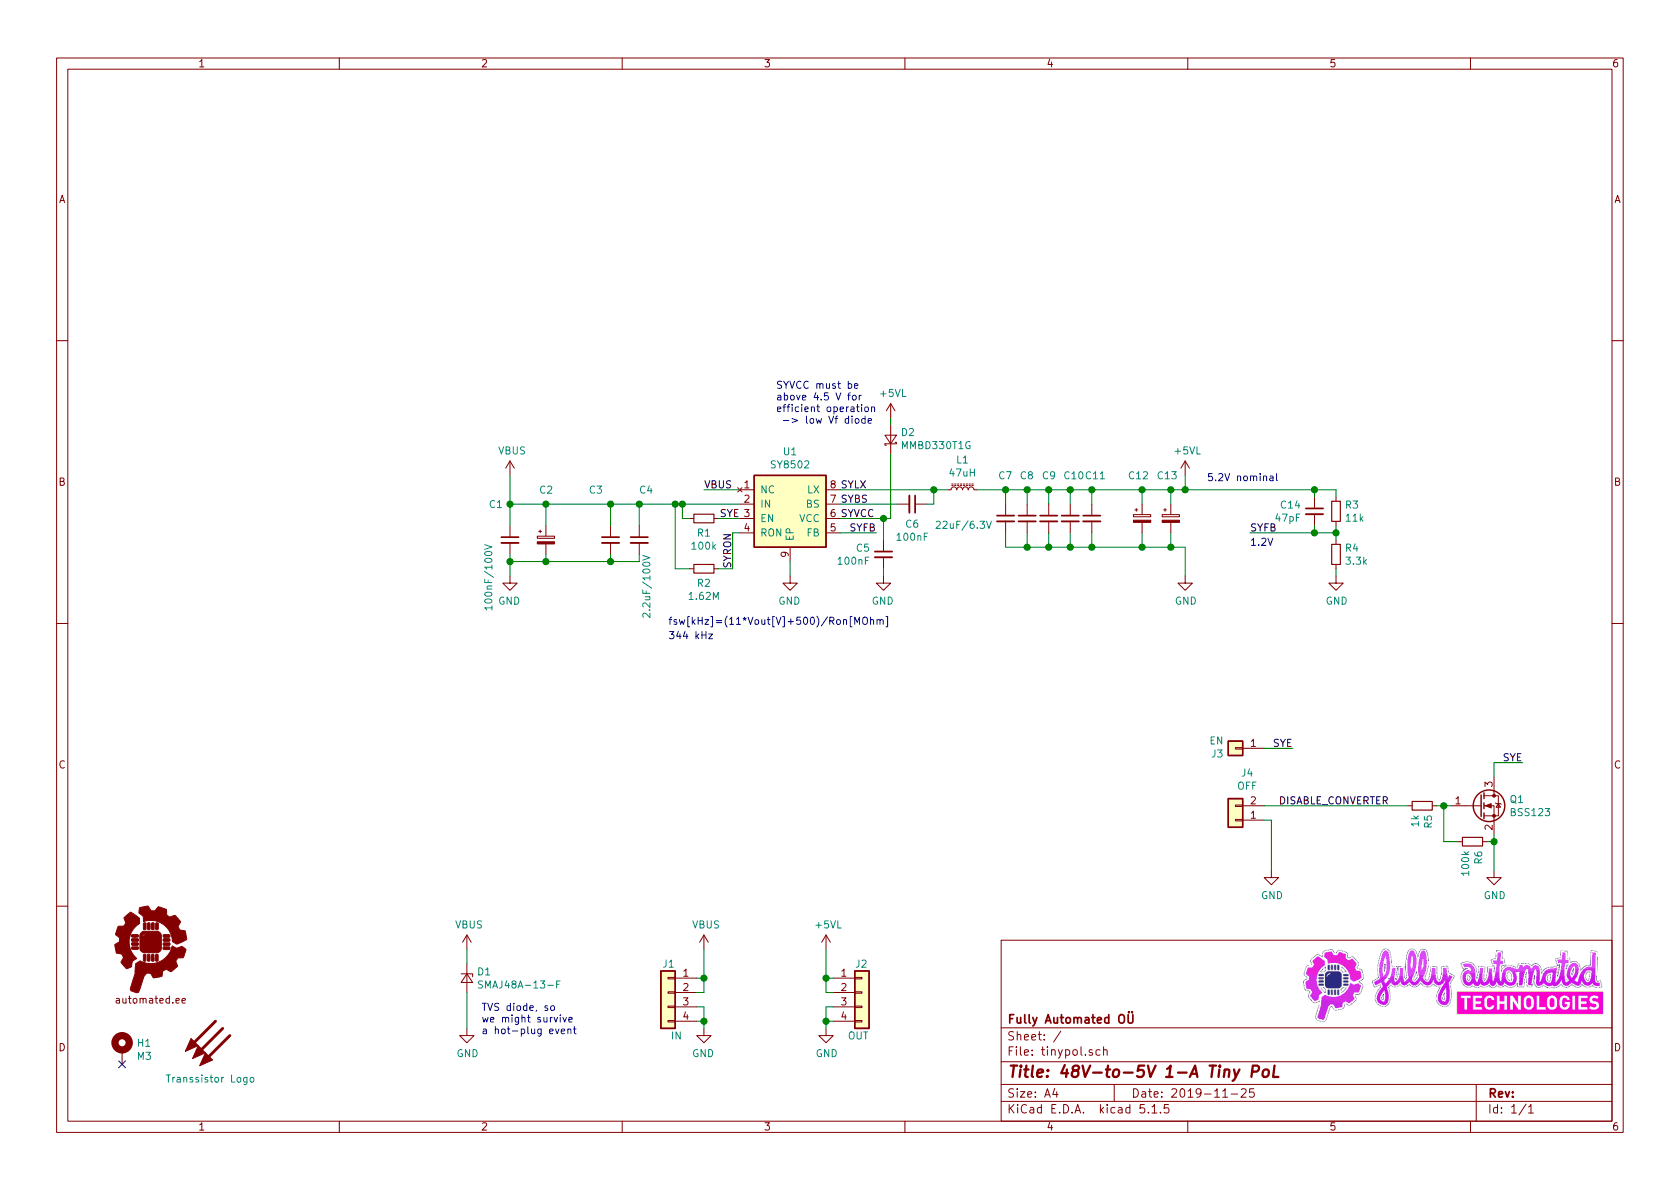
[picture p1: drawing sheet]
EESchema Schematic File Version 4
EELAYER 30 0
EELAYER END
$Descr A4 11693 8268
encoding utf-8
Sheet 1 1
Title "48V-to-5V 1-A Tiny PoL"
Date "2019-11-25"
Rev ""
Comp "Fully Automated OÜ"
Comment1 ""
Comment2 ""
Comment3 ""
Comment4 ""
$EndDescr
$Comp
L Mechanical:MountingHole_Pad H1
U 1 1
P 850 7300
F 0 "H1" H 950 7349 50  0000 L CNN
F 1 "M3" H 950 7258 50  0000 L CNN
F 2 "MountingHole:MountingHole_3.2mm_M3_ISO7380_Pad" H 850 7300 50  0001 C CNN
F 3 "~" H 850 7300 50  0001 C CNN
F 4 "d.n.p." H 850 7300 50  0001 C CNN "V1"
	1    850  7300
	1    0    0    -1  
$EndComp
NoConn ~ 850  7400
$Comp
L meansOfCircuitDesign:Fully_Automated_Logo G1
U 1 1
P 1050 6600
F 0 "G1" H 1150 6350 60  0001 C CNN
F 1 "Fully_Automated_Logo" H 1050 6890 60  0001 C CNN
F 2 "Automated:falogo_small_copper" H 1050 6600 50  0001 C CNN
F 3 "" H 1050 6600 50  0001 C CNN
F 4 "d.n.p." H 1050 6600 50  0001 C CNN "V1"
	1    1050 6600
	1    0    0    -1  
$EndComp
$Comp
L Graphic:SYM_Arrow45_Large G2
U 1 1
P 1450 7250
F 0 "G2" H 1450 7410 50  0001 C CNN
F 1 "Transsistor Logo" H 1750 7000 50  0000 R CNN
F 2 "Automated:transistor_10x10mm" H 1450 7250 50  0001 C CNN
F 3 "~" H 1450 7250 50  0001 C CNN
F 4 "d.n.p." H 1450 7250 50  0001 C CNN "V1"
	1    1450 7250
	-1   0    0    -1  
$EndComp
$Comp
L Graphic:SYM_Arrow45_Large #SYM1
U 1 1
P 1400 7200
F 0 "#SYM1" H 1400 7360 50  0001 C CNN
F 1 "SYM_Arrow45_Large" H 1400 7060 50  0001 C CNN
F 2 "" H 1400 7200 50  0001 C CNN
F 3 "~" H 1400 7200 50  0001 C CNN
	1    1400 7200
	0    1    1    0   
$EndComp
$Comp
L Graphic:SYM_Arrow45_Large #SYM2
U 1 1
P 1500 7300
F 0 "#SYM2" H 1500 7460 50  0001 C CNN
F 1 "SYM_Arrow45_Large" H 1500 7160 50  0001 C CNN
F 2 "" H 1500 7300 50  0001 C CNN
F 3 "~" H 1500 7300 50  0001 C CNN
	1    1500 7300
	0    1    1    0   
$EndComp
$Comp
L power:VBUS #PWR?
U 1 1
P 4900 6600
AR Path="/5DC023B6/5FAFBD26" Ref="#PWR?"  Part="1" 
AR Path="/5DC460E3/5FAFBD26" Ref="#PWR?"  Part="1" 
AR Path="/5DC18D84/5E17ED97/5FAFBD26" Ref="#PWR?"  Part="1" 
AR Path="/5DC18D84/5FAFBD26" Ref="#PWR?"  Part="1" 
AR Path="/5FAFBD26" Ref="#PWR05"  Part="1" 
F 0 "#PWR05" H 4900 6450 50  0001 C CNN
F 1 "VBUS" H 4915 6773 50  0000 C CNN
F 2 "" H 4900 6600 50  0001 C CNN
F 3 "" H 4900 6600 50  0001 C CNN
	1    4900 6600
	1    0    0    -1  
$EndComp
$Comp
L Device:R_Small R?
U 1 1
P 10250 5850
AR Path="/5DC023B6/5FAFBD2D" Ref="R?"  Part="1" 
AR Path="/5DC460E3/5FAFBD2D" Ref="R?"  Part="1" 
AR Path="/5DC18D84/5E17ED97/5FAFBD2D" Ref="R?"  Part="1" 
AR Path="/5DC18D84/5FAFBD2D" Ref="R?"  Part="1" 
AR Path="/5FAFBD2D" Ref="R6"  Part="1" 
F 0 "R6" H 10309 5896 50  0000 L CNN
F 1 "100k" H 10309 5805 50  0000 L CNN
F 2 "Resistor_SMD:R_0603_1608Metric" H 10250 5850 50  0001 C CNN
F 3 "~" H 10250 5850 50  0001 C CNN
F 4 "" H 10250 5850 50  0001 C CNN "V1"
	1    10250 5850
	0    1    1    0   
$EndComp
$Comp
L power:GND #PWR?
U 1 1
P 10400 6050
AR Path="/5DC18D84/5E17ED97/5FAFBD33" Ref="#PWR?"  Part="1" 
AR Path="/5DC18D84/5FAFBD33" Ref="#PWR?"  Part="1" 
AR Path="/5FAFBD33" Ref="#PWR016"  Part="1" 
F 0 "#PWR016" H 10400 5800 50  0001 C CNN
F 1 "GND" H 10405 5877 50  0000 C CNN
F 2 "" H 10400 6050 50  0001 C CNN
F 3 "" H 10400 6050 50  0001 C CNN
	1    10400 6050
	1    0    0    -1  
$EndComp
Wire Wire Line
	10350 5850 10400 5850
Connection ~ 10400 5850
Wire Wire Line
	10400 5850 10400 5800
Wire Wire Line
	10050 5600 10050 5850
Wire Wire Line
	10050 5850 10150 5850
Wire Wire Line
	10050 5600 10000 5600
Wire Wire Line
	10400 5850 10400 6050
$Comp
L Device:R_Small R?
U 1 1
P 9900 5600
AR Path="/5DC023B6/5FAFBD41" Ref="R?"  Part="1" 
AR Path="/5DC460E3/5FAFBD41" Ref="R?"  Part="1" 
AR Path="/5DC18D84/5E17ED97/5FAFBD41" Ref="R?"  Part="1" 
AR Path="/5DC18D84/5FAFBD41" Ref="R?"  Part="1" 
AR Path="/5FAFBD41" Ref="R5"  Part="1" 
F 0 "R5" H 9959 5646 50  0000 L CNN
F 1 "1k" H 9959 5555 50  0000 L CNN
F 2 "Resistor_SMD:R_0603_1608Metric" H 9900 5600 50  0001 C CNN
F 3 "~" H 9900 5600 50  0001 C CNN
F 4 "" H 9900 5600 50  0001 C CNN "V1"
	1    9900 5600
	0    1    1    0   
$EndComp
Wire Wire Line
	9800 5600 8800 5600
$Comp
L Device:D_Zener_Small D?
U 1 1
P 3250 6800
AR Path="/5DC18D84/5E17EDA7/5FAFBD49" Ref="D?"  Part="1" 
AR Path="/5DC18D84/5FAFBD49" Ref="D?"  Part="1" 
AR Path="/5FAFBD49" Ref="D1"  Part="1" 
F 0 "D1" V 3204 6868 50  0000 L CNN
F 1 "SMAJ48A-13-F" V 3295 6868 50  0000 L CNN
F 2 "Diode_SMD:D_SMA" V 3250 6800 50  0001 C CNN
F 3 "~" V 3250 6800 50  0001 C CNN
F 4 "621-SMAJ48A-13-F" H 3250 6800 50  0001 C CNN "V1"
	1    3250 6800
	0    1    1    0   
$EndComp
$Comp
L Transistor_FET:BSS123 Q?
U 1 1
P 10300 5600
AR Path="/5DC18D84/5FAFBD50" Ref="Q?"  Part="1" 
AR Path="/5FAFBD50" Ref="Q1"  Part="1" 
F 0 "Q1" H 10506 5646 50  0000 L CNN
F 1 "BSS123" H 10506 5555 50  0000 L CNN
F 2 "Package_TO_SOT_SMD:SOT-23" H 10500 5525 50  0001 L CIN
F 3 "http://www.diodes.com/assets/Datasheets/ds30366.pdf" H 10300 5600 50  0001 L CNN
F 4 "863-BSS123LT1G" H 10300 5600 50  0001 C CNN "V1"
	1    10300 5600
	1    0    0    -1  
$EndComp
Wire Wire Line
	10100 5600 10050 5600
Connection ~ 10050 5600
Wire Wire Line
	4850 6900 4900 6900
Wire Wire Line
	4900 6900 4900 6800
Wire Wire Line
	4850 6800 4900 6800
Connection ~ 4900 6800
Wire Wire Line
	3250 7150 3250 6900
Wire Wire Line
	3250 6700 3250 6600
Text Notes 3350 7200 0    50   ~ 0
TVS diode, so\nwe might survive\na hot-plug event
$Comp
L Connector_Generic:Conn_01x04 J?
U 1 1
P 4650 6900
AR Path="/5DC18E4B/5FAFBD60" Ref="J?"  Part="1" 
AR Path="/5DC18D84/5FAFBD60" Ref="J?"  Part="1" 
AR Path="/5FAFBD60" Ref="J1"  Part="1" 
F 0 "J1" H 4600 7100 50  0000 L CNN
F 1 "IN" H 4550 6600 50  0000 L CNN
F 2 "Connector_PinHeader_2.54mm:PinHeader_1x04_P2.54mm_Horizontal" H 4650 6900 50  0001 C CNN
F 3 "~" H 4650 6900 50  0001 C CNN
F 4 "d.n.p." H 4650 6900 50  0001 C CNN "V1"
	1    4650 6900
	-1   0    0    -1  
$EndComp
Wire Wire Line
	4850 7000 4900 7000
Wire Wire Line
	4900 7000 4900 7100
Wire Wire Line
	4850 7100 4900 7100
$Comp
L meansOfCircuitDesign:SY8502 U?
U 1 1
P 5500 3550
AR Path="/5DC18D84/5FAFBD69" Ref="U?"  Part="1" 
AR Path="/5FAFBD69" Ref="U1"  Part="1" 
F 0 "U1" H 5500 3967 50  0000 C CNN
F 1 "SY8502" H 5500 3876 50  0000 C CNN
F 2 "Automated:SO8E_Silergy_4x5mm_EP3.4x2.55mm" H 5500 3450 50  0001 C CNN
F 3 "https://datasheet.lcsc.com/szlcsc/Silergy-Corp-SY8502FCC_C87752.pdf" H 5500 3450 50  0001 C CNN
	1    5500 3550
	1    0    0    -1  
$EndComp
$Comp
L power:+5VL #PWR?
U 1 1
P 8250 3300
AR Path="/5DC18D84/5FAFBD6F" Ref="#PWR?"  Part="1" 
AR Path="/5FAFBD6F" Ref="#PWR012"  Part="1" 
F 0 "#PWR012" H 8250 3150 50  0001 C CNN
F 1 "+5VL" H 8265 3473 50  0000 C CNN
F 2 "" H 8250 3300 50  0001 C CNN
F 3 "" H 8250 3300 50  0001 C CNN
	1    8250 3300
	1    0    0    -1  
$EndComp
$Comp
L power:VBUS #PWR?
U 1 1
P 3550 3300
AR Path="/5DC18D84/5E17EDA7/5FAFBD75" Ref="#PWR?"  Part="1" 
AR Path="/5DC18D84/5FAFBD75" Ref="#PWR?"  Part="1" 
AR Path="/5FAFBD75" Ref="#PWR03"  Part="1" 
F 0 "#PWR03" H 3550 3150 50  0001 C CNN
F 1 "VBUS" H 3565 3473 50  0000 C CNN
F 2 "" H 3550 3300 50  0001 C CNN
F 3 "" H 3550 3300 50  0001 C CNN
	1    3550 3300
	1    0    0    -1  
$EndComp
$Comp
L power:GND #PWR?
U 1 1
P 5500 4000
AR Path="/5DC18D84/5E17ED97/5FAFBD7B" Ref="#PWR?"  Part="1" 
AR Path="/5DC18D84/5FAFBD7B" Ref="#PWR?"  Part="1" 
AR Path="/5FAFBD7B" Ref="#PWR07"  Part="1" 
F 0 "#PWR07" H 5500 3750 50  0001 C CNN
F 1 "GND" H 5505 3827 50  0000 C CNN
F 2 "" H 5500 4000 50  0001 C CNN
F 3 "" H 5500 4000 50  0001 C CNN
	1    5500 4000
	-1   0    0    -1  
$EndComp
$Comp
L Device:C_Small C?
U 1 1
P 6150 3850
AR Path="/5DC023B6/5FAFBD81" Ref="C?"  Part="1" 
AR Path="/5DC65EA5/5FAFBD81" Ref="C?"  Part="1" 
AR Path="/5DCD8F19/5FAFBD81" Ref="C?"  Part="1" 
AR Path="/5DC18D84/5E17EDA7/5FAFBD81" Ref="C?"  Part="1" 
AR Path="/5DC18D84/5FAFBD81" Ref="C?"  Part="1" 
AR Path="/5FAFBD81" Ref="C5"  Part="1" 
F 0 "C5" H 6059 3896 50  0000 R CNN
F 1 "100nF" H 6059 3805 50  0000 R CNN
F 2 "Capacitor_SMD:C_0603_1608Metric" H 6150 3850 50  0001 C CNN
F 3 "~" H 6150 3850 50  0001 C CNN
	1    6150 3850
	1    0    0    -1  
$EndComp
$Comp
L power:GND #PWR?
U 1 1
P 6150 4000
AR Path="/5DC18D84/5E17ED97/5FAFBD87" Ref="#PWR?"  Part="1" 
AR Path="/5DC18D84/5FAFBD87" Ref="#PWR?"  Part="1" 
AR Path="/5FAFBD87" Ref="#PWR010"  Part="1" 
F 0 "#PWR010" H 6150 3750 50  0001 C CNN
F 1 "GND" H 6155 3827 50  0000 C CNN
F 2 "" H 6150 4000 50  0001 C CNN
F 3 "" H 6150 4000 50  0001 C CNN
	1    6150 4000
	-1   0    0    -1  
$EndComp
Wire Wire Line
	6150 4000 6150 3950
Wire Wire Line
	5850 3600 6150 3600
Wire Wire Line
	6150 3600 6150 3750
Wire Wire Line
	6250 3500 5850 3500
Wire Wire Line
	5850 3700 6100 3700
Text Label 6100 3700 2    50   ~ 0
SYFB
Wire Wire Line
	6800 3400 7000 3400
Wire Wire Line
	8250 3400 8250 3300
$Comp
L Device:C_Small C?
U 1 1
P 7000 3600
AR Path="/5DC023B6/5FAFBD95" Ref="C?"  Part="1" 
AR Path="/5DC65EA5/5FAFBD95" Ref="C?"  Part="1" 
AR Path="/5DCD8F19/5FAFBD95" Ref="C?"  Part="1" 
AR Path="/5DC18D84/5E17EDA7/5FAFBD95" Ref="C?"  Part="1" 
AR Path="/5DC18D84/5FAFBD95" Ref="C?"  Part="1" 
AR Path="/5FAFBD95" Ref="C7"  Part="1" 
F 0 "C7" H 7050 3900 50  0000 R CNN
F 1 "22uF/6.3V" H 6909 3555 50  0000 R CNN
F 2 "Capacitor_SMD:C_0603_1608Metric" H 7000 3600 50  0001 C CNN
F 3 "~" H 7000 3600 50  0001 C CNN
	1    7000 3600
	1    0    0    -1  
$EndComp
$Comp
L Device:C_Small C?
U 1 1
P 7150 3600
AR Path="/5DC023B6/5FAFBD9B" Ref="C?"  Part="1" 
AR Path="/5DC65EA5/5FAFBD9B" Ref="C?"  Part="1" 
AR Path="/5DCD8F19/5FAFBD9B" Ref="C?"  Part="1" 
AR Path="/5DC18D84/5E17EDA7/5FAFBD9B" Ref="C?"  Part="1" 
AR Path="/5DC18D84/5FAFBD9B" Ref="C?"  Part="1" 
AR Path="/5FAFBD9B" Ref="C8"  Part="1" 
F 0 "C8" H 7200 3900 50  0000 R CNN
F 1 "22uF/6.3V" H 7059 3555 50  0001 R CNN
F 2 "Capacitor_SMD:C_0603_1608Metric" H 7150 3600 50  0001 C CNN
F 3 "~" H 7150 3600 50  0001 C CNN
	1    7150 3600
	1    0    0    -1  
$EndComp
$Comp
L Device:C_Small C?
U 1 1
P 7300 3600
AR Path="/5DC023B6/5FAFBDA1" Ref="C?"  Part="1" 
AR Path="/5DC65EA5/5FAFBDA1" Ref="C?"  Part="1" 
AR Path="/5DCD8F19/5FAFBDA1" Ref="C?"  Part="1" 
AR Path="/5DC18D84/5E17EDA7/5FAFBDA1" Ref="C?"  Part="1" 
AR Path="/5DC18D84/5FAFBDA1" Ref="C?"  Part="1" 
AR Path="/5FAFBDA1" Ref="C9"  Part="1" 
F 0 "C9" H 7250 3900 50  0000 L CNN
F 1 "22uF/6.3V" H 7392 3555 50  0001 L CNN
F 2 "Capacitor_SMD:C_0603_1608Metric" H 7300 3600 50  0001 C CNN
F 3 "~" H 7300 3600 50  0001 C CNN
	1    7300 3600
	1    0    0    -1  
$EndComp
Wire Wire Line
	7000 3500 7000 3400
Connection ~ 7000 3400
Wire Wire Line
	7000 3400 7150 3400
Wire Wire Line
	7150 3500 7150 3400
Connection ~ 7150 3400
Wire Wire Line
	7150 3400 7300 3400
Wire Wire Line
	7300 3500 7300 3400
Connection ~ 7300 3400
Wire Wire Line
	7300 3400 7450 3400
$Comp
L power:GND #PWR?
U 1 1
P 8250 4000
AR Path="/5DC18D84/5E17ED97/5FAFBDB0" Ref="#PWR?"  Part="1" 
AR Path="/5DC18D84/5FAFBDB0" Ref="#PWR?"  Part="1" 
AR Path="/5FAFBDB0" Ref="#PWR013"  Part="1" 
F 0 "#PWR013" H 8250 3750 50  0001 C CNN
F 1 "GND" H 8255 3827 50  0000 C CNN
F 2 "" H 8250 4000 50  0001 C CNN
F 3 "" H 8250 4000 50  0001 C CNN
	1    8250 4000
	1    0    0    -1  
$EndComp
Wire Wire Line
	5500 4000 5500 3900
Wire Wire Line
	8250 4000 8250 3800
Wire Wire Line
	8250 3800 8150 3800
Wire Wire Line
	7000 3800 7000 3700
Wire Wire Line
	7150 3700 7150 3800
Connection ~ 7150 3800
Wire Wire Line
	7150 3800 7000 3800
Wire Wire Line
	7300 3700 7300 3800
Connection ~ 7300 3800
Wire Wire Line
	7300 3800 7150 3800
$Comp
L Device:R_Small R?
U 1 1
P 9300 3850
AR Path="/5DC023B6/5FAFBDC1" Ref="R?"  Part="1" 
AR Path="/5DCD8F19/5FAFBDC1" Ref="R?"  Part="1" 
AR Path="/5DC18D84/5E17EDA7/5FAFBDC1" Ref="R?"  Part="1" 
AR Path="/5DC18D84/5FAFBDC1" Ref="R?"  Part="1" 
AR Path="/5FAFBDC1" Ref="R4"  Part="1" 
F 0 "R4" H 9359 3896 50  0000 L CNN
F 1 "3.3k" H 9359 3805 50  0000 L CNN
F 2 "Resistor_SMD:R_0603_1608Metric" H 9300 3850 50  0001 C CNN
F 3 "~" H 9300 3850 50  0001 C CNN
F 4 "" H 9300 3850 50  0001 C CNN "V1"
	1    9300 3850
	1    0    0    -1  
$EndComp
$Comp
L Device:R_Small R?
U 1 1
P 9300 3550
AR Path="/5DC023B6/5FAFBDC8" Ref="R?"  Part="1" 
AR Path="/5DCD8F19/5FAFBDC8" Ref="R?"  Part="1" 
AR Path="/5DC18D84/5E17EDA7/5FAFBDC8" Ref="R?"  Part="1" 
AR Path="/5DC18D84/5FAFBDC8" Ref="R?"  Part="1" 
AR Path="/5FAFBDC8" Ref="R3"  Part="1" 
F 0 "R3" H 9359 3596 50  0000 L CNN
F 1 "11k" H 9359 3505 50  0000 L CNN
F 2 "Resistor_SMD:R_0603_1608Metric" H 9300 3550 50  0001 C CNN
F 3 "~" H 9300 3550 50  0001 C CNN
F 4 "" H 9300 3550 50  0001 C CNN "V1"
	1    9300 3550
	1    0    0    -1  
$EndComp
Wire Wire Line
	8250 3400 9150 3400
Wire Wire Line
	9300 3400 9300 3450
Connection ~ 8250 3400
Wire Wire Line
	9300 3650 9300 3700
Wire Wire Line
	9300 3700 9150 3700
Connection ~ 9300 3700
Wire Wire Line
	9300 3700 9300 3750
$Comp
L power:GND #PWR?
U 1 1
P 9300 4000
AR Path="/5DC18D84/5E17ED97/5FAFBDD5" Ref="#PWR?"  Part="1" 
AR Path="/5DC18D84/5FAFBDD5" Ref="#PWR?"  Part="1" 
AR Path="/5FAFBDD5" Ref="#PWR015"  Part="1" 
F 0 "#PWR015" H 9300 3750 50  0001 C CNN
F 1 "GND" H 9305 3827 50  0000 C CNN
F 2 "" H 9300 4000 50  0001 C CNN
F 3 "" H 9300 4000 50  0001 C CNN
	1    9300 4000
	1    0    0    -1  
$EndComp
Wire Wire Line
	9300 4000 9300 3950
Text Label 8700 3700 0    50   ~ 0
SYFB
Text Notes 8400 3350 0    50   ~ 0
5.2V nominal
$Comp
L power:GND #PWR?
U 1 1
P 3550 4000
AR Path="/5DC18D84/5E17ED97/5FAFBDDE" Ref="#PWR?"  Part="1" 
AR Path="/5DC18D84/5FAFBDDE" Ref="#PWR?"  Part="1" 
AR Path="/5FAFBDDE" Ref="#PWR04"  Part="1" 
F 0 "#PWR04" H 3550 3750 50  0001 C CNN
F 1 "GND" H 3555 3827 50  0000 C CNN
F 2 "" H 3550 4000 50  0001 C CNN
F 3 "" H 3550 4000 50  0001 C CNN
	1    3550 4000
	-1   0    0    -1  
$EndComp
Wire Wire Line
	3550 4000 3550 3900
$Comp
L Device:C_Small C?
U 1 1
P 4450 3750
AR Path="/5DC023B6/5FAFBDE5" Ref="C?"  Part="1" 
AR Path="/5DC65EA5/5FAFBDE5" Ref="C?"  Part="1" 
AR Path="/5DCD8F19/5FAFBDE5" Ref="C?"  Part="1" 
AR Path="/5DC18D84/5E17EDA7/5FAFBDE5" Ref="C?"  Part="1" 
AR Path="/5DC18D84/5FAFBDE5" Ref="C?"  Part="1" 
AR Path="/5FAFBDE5" Ref="C4"  Part="1" 
F 0 "C4" H 4550 4100 50  0000 R CNN
F 1 "2.2uF/100V" V 4500 3650 50  0000 R CNN
F 2 "Capacitor_SMD:C_1210_3225Metric" H 4450 3750 50  0001 C CNN
F 3 "~" H 4450 3750 50  0001 C CNN
	1    4450 3750
	1    0    0    -1  
$EndComp
Wire Wire Line
	4450 3850 4450 3900
Wire Wire Line
	4450 3900 4250 3900
Connection ~ 3550 3900
Wire Wire Line
	3550 3900 3550 3850
$Comp
L Device:C_Small C?
U 1 1
P 3550 3750
AR Path="/5DC023B6/5FAFBDEF" Ref="C?"  Part="1" 
AR Path="/5DC65EA5/5FAFBDEF" Ref="C?"  Part="1" 
AR Path="/5DCD8F19/5FAFBDEF" Ref="C?"  Part="1" 
AR Path="/5DC18D84/5E17EDA7/5FAFBDEF" Ref="C?"  Part="1" 
AR Path="/5DC18D84/5FAFBDEF" Ref="C?"  Part="1" 
AR Path="/5FAFBDEF" Ref="C1"  Part="1" 
F 0 "C1" H 3400 4000 50  0000 L CNN
F 1 "100nF/100V" V 3400 3250 50  0000 L CNN
F 2 "Capacitor_SMD:C_0603_1608Metric" H 3550 3750 50  0001 C CNN
F 3 "~" H 3550 3750 50  0001 C CNN
	1    3550 3750
	1    0    0    -1  
$EndComp
Wire Wire Line
	3550 3300 3550 3500
Wire Wire Line
	5150 3500 4750 3500
Connection ~ 3550 3500
Connection ~ 4450 3500
Wire Wire Line
	4450 3500 4250 3500
Wire Wire Line
	3550 3500 3550 3650
Wire Wire Line
	4450 3500 4450 3650
$Comp
L Device:R_Small R?
U 1 1
P 4900 3600
AR Path="/5DC023B6/5FAFBDFD" Ref="R?"  Part="1" 
AR Path="/5DC460E3/5FAFBDFD" Ref="R?"  Part="1" 
AR Path="/5DC18D84/5E17ED97/5FAFBDFD" Ref="R?"  Part="1" 
AR Path="/5DC18D84/5FAFBDFD" Ref="R?"  Part="1" 
AR Path="/5FAFBDFD" Ref="R1"  Part="1" 
F 0 "R1" V 4796 3600 50  0000 C CNN
F 1 "100k" V 4705 3600 50  0000 C CNN
F 2 "Resistor_SMD:R_0603_1608Metric" H 4900 3600 50  0001 C CNN
F 3 "~" H 4900 3600 50  0001 C CNN
F 4 "" H 4900 3600 50  0001 C CNN "V1"
	1    4900 3600
	0    -1   -1   0   
$EndComp
Wire Wire Line
	5000 3600 5150 3600
Wire Wire Line
	4800 3600 4750 3600
Wire Wire Line
	4750 3600 4750 3500
Connection ~ 4750 3500
Wire Wire Line
	4750 3500 4700 3500
$Comp
L Device:C_Small C?
U 1 1
P 9150 3550
AR Path="/5DC023B6/5FAFBE08" Ref="C?"  Part="1" 
AR Path="/5DC65EA5/5FAFBE08" Ref="C?"  Part="1" 
AR Path="/5DCD8F19/5FAFBE08" Ref="C?"  Part="1" 
AR Path="/5DC18D84/5E17EDA7/5FAFBE08" Ref="C?"  Part="1" 
AR Path="/5DC18D84/5FAFBE08" Ref="C?"  Part="1" 
AR Path="/5FAFBE08" Ref="C14"  Part="1" 
F 0 "C14" H 9059 3596 50  0000 R CNN
F 1 "47pF" H 9059 3505 50  0000 R CNN
F 2 "Capacitor_SMD:C_0603_1608Metric" H 9150 3550 50  0001 C CNN
F 3 "~" H 9150 3550 50  0001 C CNN
	1    9150 3550
	1    0    0    -1  
$EndComp
Wire Wire Line
	9150 3450 9150 3400
Connection ~ 9150 3400
Wire Wire Line
	9150 3400 9300 3400
Wire Wire Line
	9150 3650 9150 3700
Connection ~ 9150 3700
Wire Wire Line
	9150 3700 8700 3700
Wire Wire Line
	5150 3700 5100 3700
Wire Wire Line
	5100 3700 5100 3950
Wire Wire Line
	5100 3950 5000 3950
Text Label 5100 3950 1    50   ~ 0
SYRON
$Comp
L Device:R_Small R?
U 1 1
P 4900 3950
AR Path="/5DC023B6/5FAFBE19" Ref="R?"  Part="1" 
AR Path="/5DC460E3/5FAFBE19" Ref="R?"  Part="1" 
AR Path="/5DC18D84/5E17ED97/5FAFBE19" Ref="R?"  Part="1" 
AR Path="/5DC18D84/5FAFBE19" Ref="R?"  Part="1" 
AR Path="/5FAFBE19" Ref="R2"  Part="1" 
F 0 "R2" V 4796 3950 50  0000 C CNN
F 1 "1.62M" V 4705 3950 50  0000 C CNN
F 2 "Resistor_SMD:R_0603_1608Metric" H 4900 3950 50  0001 C CNN
F 3 "~" H 4900 3950 50  0001 C CNN
F 4 "" H 4900 3950 50  0001 C CNN "V1"
	1    4900 3950
	0    -1   -1   0   
$EndComp
Wire Wire Line
	4800 3950 4700 3950
Wire Wire Line
	4700 3950 4700 3500
Connection ~ 4700 3500
Wire Wire Line
	4700 3500 4450 3500
Text Label 5150 3600 2    50   ~ 0
SYE
Text Label 5850 3400 0    50   ~ 0
SYLX
Text Label 5850 3500 0    50   ~ 0
SYBS
Wire Wire Line
	6450 3500 6500 3500
$Comp
L Device:C_Small C?
U 1 1
P 6350 3500
AR Path="/5DC023B6/5FAFBE27" Ref="C?"  Part="1" 
AR Path="/5DC65EA5/5FAFBE27" Ref="C?"  Part="1" 
AR Path="/5DCD8F19/5FAFBE27" Ref="C?"  Part="1" 
AR Path="/5DC18D84/5E17EDA7/5FAFBE27" Ref="C?"  Part="1" 
AR Path="/5DC18D84/5FAFBE27" Ref="C?"  Part="1" 
AR Path="/5FAFBE27" Ref="C6"  Part="1" 
F 0 "C6" V 6487 3500 50  0000 C CNN
F 1 "100nF" V 6578 3500 50  0000 C CNN
F 2 "Capacitor_SMD:C_0402_1005Metric" H 6350 3500 50  0001 C CNN
F 3 "~" H 6350 3500 50  0001 C CNN
	1    6350 3500
	0    1    1    0   
$EndComp
Wire Wire Line
	5850 3400 6500 3400
Wire Wire Line
	6500 3500 6500 3400
Connection ~ 6500 3400
Wire Wire Line
	6500 3400 6600 3400
Text Label 5850 3600 0    50   ~ 0
SYVCC
$Comp
L Device:D_Schottky_Small D?
U 1 1
P 6200 3050
AR Path="/5DC18D84/5E17ED97/5FAFBE33" Ref="D?"  Part="1" 
AR Path="/5DC18D84/5FAFBE33" Ref="D?"  Part="1" 
AR Path="/5FAFBE33" Ref="D2"  Part="1" 
F 0 "D2" V 6246 2982 50  0000 R CNN
F 1 "MMBD330T1G" V 6155 2982 50  0000 R CNN
F 2 "Diode_SMD:D_SOT-23_ANK" V 6200 3050 50  0001 C CNN
F 3 "~" V 6200 3050 50  0001 C CNN
F 4 "863-MMBD330T1G" H 6200 3050 50  0001 C CNN "V1"
	1    6200 3050
	0    -1   -1   0   
$EndComp
Wire Wire Line
	6200 3150 6200 3600
Wire Wire Line
	6200 3600 6150 3600
Connection ~ 6150 3600
$Comp
L power:+5VL #PWR?
U 1 1
P 6200 2900
AR Path="/5DC18D84/5FAFBE3C" Ref="#PWR?"  Part="1" 
AR Path="/5FAFBE3C" Ref="#PWR011"  Part="1" 
F 0 "#PWR011" H 6200 2750 50  0001 C CNN
F 1 "+5VL" H 6215 3073 50  0000 C CNN
F 2 "" H 6200 2900 50  0001 C CNN
F 3 "" H 6200 2900 50  0001 C CNN
	1    6200 2900
	1    0    0    -1  
$EndComp
Wire Wire Line
	6200 2900 6200 2950
Text Notes 4650 4450 0    50   ~ 0
344 kHz
Text Notes 4650 4350 0    50   ~ 0
fsw[kHz]=(11*Vout[V]+500)/Ron[MOhm]
Text Notes 8700 3800 0    50   ~ 0
1.2V
Text Notes 5400 2950 0    50   ~ 0
SYVCC must be \nabove 4.5 V for\nefficient operation\n -> low Vf diode
$Comp
L power:VBUS #PWR?
U 1 1
P 3250 6600
AR Path="/5DC023B6/5FAFBE47" Ref="#PWR?"  Part="1" 
AR Path="/5DC460E3/5FAFBE47" Ref="#PWR?"  Part="1" 
AR Path="/5DC18D84/5E17ED97/5FAFBE47" Ref="#PWR?"  Part="1" 
AR Path="/5DC18D84/5FAFBE47" Ref="#PWR?"  Part="1" 
AR Path="/5FAFBE47" Ref="#PWR01"  Part="1" 
F 0 "#PWR01" H 3250 6450 50  0001 C CNN
F 1 "VBUS" H 3265 6773 50  0000 C CNN
F 2 "" H 3250 6600 50  0001 C CNN
F 3 "" H 3250 6600 50  0001 C CNN
	1    3250 6600
	1    0    0    -1  
$EndComp
Wire Wire Line
	5150 3400 4900 3400
Text Label 4900 3400 0    50   ~ 0
VBUS
$Comp
L Device:L_Core_Ferrite_Small L?
U 1 1
P 6700 3400
AR Path="/5DC18DED/5FAFBE50" Ref="L?"  Part="1" 
AR Path="/5DC18EA6/5FAFBE50" Ref="L?"  Part="1" 
AR Path="/5DC91BAA/5FAFBE50" Ref="L?"  Part="1" 
AR Path="/5DFBB68F/5FAFBE50" Ref="L?"  Part="1" 
AR Path="/5DC18D84/5FAFBE50" Ref="L?"  Part="1" 
AR Path="/5FAFBE50" Ref="L1"  Part="1" 
F 0 "L1" V 6905 3400 50  0000 C CNN
F 1 "47uH" V 6814 3400 50  0000 C CNN
F 2 "Inductor_SMD:L_Bourns_SRN6045TA" H 6700 3400 50  0001 C CNN
F 3 "https://www.mouser.at/datasheet/2/54/srn6045ta-1391592.pdf" H 6700 3400 50  0001 C CNN
F 4 "652-SRN6045TA-470M" V 6700 3400 50  0001 C CNN "V1"
	1    6700 3400
	0    -1   -1   0   
$EndComp
Wire Wire Line
	10400 5400 10400 5300
Wire Wire Line
	10400 5300 10600 5300
Text Label 10600 5300 2    50   ~ 0
SYE
$Comp
L power:GND #PWR?
U 1 1
P 4900 7150
AR Path="/5DC18D84/5E17ED97/5FAFBE5A" Ref="#PWR?"  Part="1" 
AR Path="/5DC18D84/5FAFBE5A" Ref="#PWR?"  Part="1" 
AR Path="/5FAFBE5A" Ref="#PWR06"  Part="1" 
F 0 "#PWR06" H 4900 6900 50  0001 C CNN
F 1 "GND" H 4905 6977 50  0000 C CNN
F 2 "" H 4900 7150 50  0001 C CNN
F 3 "" H 4900 7150 50  0001 C CNN
	1    4900 7150
	-1   0    0    -1  
$EndComp
Wire Wire Line
	4900 7100 4900 7150
Connection ~ 4900 7100
Wire Wire Line
	4900 6600 4900 6800
$Comp
L Connector_Generic:Conn_01x04 J?
U 1 1
P 6000 6900
AR Path="/5DC18E4B/5FAFBE64" Ref="J?"  Part="1" 
AR Path="/5DC18D84/5FAFBE64" Ref="J?"  Part="1" 
AR Path="/5FAFBE64" Ref="J2"  Part="1" 
F 0 "J2" H 5950 7100 50  0000 L CNN
F 1 "OUT" H 5900 6600 50  0000 L CNN
F 2 "Connector_PinHeader_2.54mm:PinHeader_1x04_P2.54mm_Horizontal" H 6000 6900 50  0001 C CNN
F 3 "~" H 6000 6900 50  0001 C CNN
F 4 "d.n.p." H 6000 6900 50  0001 C CNN "V1"
	1    6000 6900
	1    0    0    -1  
$EndComp
$Comp
L power:GND #PWR?
U 1 1
P 3250 7150
AR Path="/5DC18D84/5E17EDA7/5FAFBE6A" Ref="#PWR?"  Part="1" 
AR Path="/5DC18D84/5FAFBE6A" Ref="#PWR?"  Part="1" 
AR Path="/5FAFBE6A" Ref="#PWR02"  Part="1" 
F 0 "#PWR02" H 3250 6900 50  0001 C CNN
F 1 "GND" H 3255 6977 50  0000 C CNN
F 2 "" H 3250 7150 50  0001 C CNN
F 3 "" H 3250 7150 50  0001 C CNN
	1    3250 7150
	1    0    0    -1  
$EndComp
$Comp
L Device:C_Small C?
U 1 1
P 4250 3750
AR Path="/5DC023B6/5FAFBE70" Ref="C?"  Part="1" 
AR Path="/5DC65EA5/5FAFBE70" Ref="C?"  Part="1" 
AR Path="/5DCD8F19/5FAFBE70" Ref="C?"  Part="1" 
AR Path="/5DC18D84/5E17EDA7/5FAFBE70" Ref="C?"  Part="1" 
AR Path="/5DC18D84/5FAFBE70" Ref="C?"  Part="1" 
AR Path="/5FAFBE70" Ref="C3"  Part="1" 
F 0 "C3" H 4200 4100 50  0000 R CNN
F 1 "2.2uF/100V" V 4300 3650 50  0001 R CNN
F 2 "Capacitor_SMD:C_0805_2012Metric" H 4250 3750 50  0001 C CNN
F 3 "~" H 4250 3750 50  0001 C CNN
	1    4250 3750
	1    0    0    -1  
$EndComp
Wire Wire Line
	4250 3850 4250 3900
Connection ~ 4250 3900
Wire Wire Line
	4250 3900 3800 3900
Wire Wire Line
	4250 3650 4250 3500
Connection ~ 4250 3500
Wire Wire Line
	4250 3500 3800 3500
$Comp
L power:+5VL #PWR?
U 1 1
P 5750 6600
AR Path="/5DC18D84/5FAFBE7C" Ref="#PWR?"  Part="1" 
AR Path="/5FAFBE7C" Ref="#PWR08"  Part="1" 
F 0 "#PWR08" H 5750 6450 50  0001 C CNN
F 1 "+5VL" H 5765 6773 50  0000 C CNN
F 2 "" H 5750 6600 50  0001 C CNN
F 3 "" H 5750 6600 50  0001 C CNN
	1    5750 6600
	1    0    0    -1  
$EndComp
Wire Wire Line
	5750 6600 5750 6800
Wire Wire Line
	5750 6900 5800 6900
Wire Wire Line
	5800 6800 5750 6800
Connection ~ 5750 6800
Wire Wire Line
	5750 6800 5750 6900
Wire Wire Line
	5800 7000 5750 7000
Wire Wire Line
	5750 7000 5750 7100
Wire Wire Line
	5800 7100 5750 7100
$Comp
L power:GND #PWR?
U 1 1
P 5750 7150
AR Path="/5DC18D84/5E17ED97/5FAFBE8A" Ref="#PWR?"  Part="1" 
AR Path="/5DC18D84/5FAFBE8A" Ref="#PWR?"  Part="1" 
AR Path="/5FAFBE8A" Ref="#PWR09"  Part="1" 
F 0 "#PWR09" H 5750 6900 50  0001 C CNN
F 1 "GND" H 5755 6977 50  0000 C CNN
F 2 "" H 5750 7150 50  0001 C CNN
F 3 "" H 5750 7150 50  0001 C CNN
	1    5750 7150
	1    0    0    -1  
$EndComp
Wire Wire Line
	5750 7100 5750 7150
Connection ~ 5750 7100
Text Label 8900 5600 0    50   ~ 0
DISABLE_CONVERTER
$Comp
L Connector_Generic:Conn_01x02 J4
U 1 1
P 8600 5700
F 0 "J4" H 8518 5375 50  0000 C CNN
F 1 "OFF" H 8518 5466 50  0000 C CNN
F 2 "Connector_PinHeader_2.54mm:PinHeader_1x02_P2.54mm_Horizontal" H 8600 5700 50  0001 C CNN
F 3 "~" H 8600 5700 50  0001 C CNN
	1    8600 5700
	-1   0    0    1   
$EndComp
$Comp
L power:GND #PWR?
U 1 1
P 8850 6050
AR Path="/5DC18D84/5E17ED97/5FB3DF7C" Ref="#PWR?"  Part="1" 
AR Path="/5DC18D84/5FB3DF7C" Ref="#PWR?"  Part="1" 
AR Path="/5FB3DF7C" Ref="#PWR014"  Part="1" 
F 0 "#PWR014" H 8850 5800 50  0001 C CNN
F 1 "GND" H 8855 5877 50  0000 C CNN
F 2 "" H 8850 6050 50  0001 C CNN
F 3 "" H 8850 6050 50  0001 C CNN
	1    8850 6050
	1    0    0    -1  
$EndComp
Wire Wire Line
	8800 5700 8850 5700
Wire Wire Line
	8850 5700 8850 6050
Text Label 9000 5200 2    50   ~ 0
SYE
$Comp
L Connector_Generic:Conn_01x01 J3
U 1 1
P 8600 5200
F 0 "J3" H 8680 5242 50  0000 L CNN
F 1 "EN" H 8680 5151 50  0000 L CNN
F 2 "Connector_PinHeader_2.54mm:PinHeader_1x01_P2.54mm_Horizontal" H 8600 5200 50  0001 C CNN
F 3 "~" H 8600 5200 50  0001 C CNN
	1    8600 5200
	-1   0    0    1   
$EndComp
Wire Wire Line
	9000 5200 8800 5200
$Comp
L Device:C_Small C?
U 1 1
P 7450 3600
AR Path="/5DC023B6/5FB8B03C" Ref="C?"  Part="1" 
AR Path="/5DC65EA5/5FB8B03C" Ref="C?"  Part="1" 
AR Path="/5DCD8F19/5FB8B03C" Ref="C?"  Part="1" 
AR Path="/5DC18D84/5E17EDA7/5FB8B03C" Ref="C?"  Part="1" 
AR Path="/5DC18D84/5FB8B03C" Ref="C?"  Part="1" 
AR Path="/5FB8B03C" Ref="C10"  Part="1" 
F 0 "C10" H 7400 3900 50  0000 L CNN
F 1 "22uF/6.3V" H 7542 3555 50  0001 L CNN
F 2 "Capacitor_SMD:C_0805_2012Metric" H 7450 3600 50  0001 C CNN
F 3 "~" H 7450 3600 50  0001 C CNN
	1    7450 3600
	1    0    0    -1  
$EndComp
$Comp
L Device:CP_Small C?
U 1 1
P 7950 3600
AR Path="/5DC023B6/5FB8B38E" Ref="C?"  Part="1" 
AR Path="/5DC65EA5/5FB8B38E" Ref="C?"  Part="1" 
AR Path="/5DCD8F19/5FB8B38E" Ref="C?"  Part="1" 
AR Path="/5DC18D84/5E17EDA7/5FB8B38E" Ref="C?"  Part="1" 
AR Path="/5DC18D84/5FB8B38E" Ref="C?"  Part="1" 
AR Path="/5FB8B38E" Ref="C12"  Part="1" 
F 0 "C12" H 7850 3900 50  0000 L CNN
F 1 "d.n.p." H 8042 3555 50  0001 L CNN
F 2 "Capacitor_SMD:C_Elec_6.3x5.8" H 7950 3600 50  0001 C CNN
F 3 "~" H 7950 3600 50  0001 C CNN
	1    7950 3600
	1    0    0    -1  
$EndComp
$Comp
L Device:C_Small C?
U 1 1
P 7600 3600
AR Path="/5DC023B6/5FB93C58" Ref="C?"  Part="1" 
AR Path="/5DC65EA5/5FB93C58" Ref="C?"  Part="1" 
AR Path="/5DCD8F19/5FB93C58" Ref="C?"  Part="1" 
AR Path="/5DC18D84/5E17EDA7/5FB93C58" Ref="C?"  Part="1" 
AR Path="/5DC18D84/5FB93C58" Ref="C?"  Part="1" 
AR Path="/5FB93C58" Ref="C11"  Part="1" 
F 0 "C11" H 7550 3900 50  0000 L CNN
F 1 "22uF/6.3V" H 7692 3555 50  0001 L CNN
F 2 "Capacitor_SMD:C_1210_3225Metric" H 7600 3600 50  0001 C CNN
F 3 "~" H 7600 3600 50  0001 C CNN
	1    7600 3600
	1    0    0    -1  
$EndComp
Wire Wire Line
	7450 3500 7450 3400
Connection ~ 7450 3400
Wire Wire Line
	7450 3400 7600 3400
Wire Wire Line
	7450 3700 7450 3800
Connection ~ 7450 3800
Wire Wire Line
	7450 3800 7300 3800
Wire Wire Line
	7600 3700 7600 3800
Connection ~ 7600 3800
Wire Wire Line
	7600 3800 7450 3800
Wire Wire Line
	7600 3500 7600 3400
Connection ~ 7600 3400
Wire Wire Line
	7600 3400 7950 3400
Wire Wire Line
	7950 3700 7950 3800
Connection ~ 7950 3800
Wire Wire Line
	7950 3800 7600 3800
Wire Wire Line
	7950 3500 7950 3400
Connection ~ 7950 3400
Wire Wire Line
	7950 3400 8150 3400
$Comp
L Device:CP_Small C?
U 1 1
P 8150 3600
AR Path="/5DC023B6/5FBC0056" Ref="C?"  Part="1" 
AR Path="/5DC65EA5/5FBC0056" Ref="C?"  Part="1" 
AR Path="/5DCD8F19/5FBC0056" Ref="C?"  Part="1" 
AR Path="/5DC18D84/5E17EDA7/5FBC0056" Ref="C?"  Part="1" 
AR Path="/5DC18D84/5FBC0056" Ref="C?"  Part="1" 
AR Path="/5FBC0056" Ref="C13"  Part="1" 
F 0 "C13" H 8050 3900 50  0000 L CNN
F 1 "d.n.p." H 8242 3555 50  0001 L CNN
F 2 "Capacitor_SMD:C_Elec_6.3x5.8" H 8150 3600 50  0001 C CNN
F 3 "~" H 8150 3600 50  0001 C CNN
	1    8150 3600
	1    0    0    -1  
$EndComp
Wire Wire Line
	8150 3700 8150 3800
Connection ~ 8150 3800
Wire Wire Line
	8150 3800 7950 3800
Wire Wire Line
	8150 3500 8150 3400
Connection ~ 8150 3400
Wire Wire Line
	8150 3400 8250 3400
$Comp
L Device:CP_Small C?
U 1 1
P 3800 3750
AR Path="/5DC023B6/5FBD93E3" Ref="C?"  Part="1" 
AR Path="/5DC65EA5/5FBD93E3" Ref="C?"  Part="1" 
AR Path="/5DCD8F19/5FBD93E3" Ref="C?"  Part="1" 
AR Path="/5DC18D84/5E17EDA7/5FBD93E3" Ref="C?"  Part="1" 
AR Path="/5DC18D84/5FBD93E3" Ref="C?"  Part="1" 
AR Path="/5FBD93E3" Ref="C2"  Part="1" 
F 0 "C2" H 3750 4100 50  0000 L CNN
F 1 "d.n.p." H 3892 3705 50  0001 L CNN
F 2 "Capacitor_SMD:C_Elec_6.3x5.8" H 3800 3750 50  0001 C CNN
F 3 "~" H 3800 3750 50  0001 C CNN
	1    3800 3750
	1    0    0    -1  
$EndComp
Wire Wire Line
	3800 3650 3800 3500
Connection ~ 3800 3500
Wire Wire Line
	3800 3500 3550 3500
Wire Wire Line
	3800 3850 3800 3900
Connection ~ 3800 3900
Wire Wire Line
	3800 3900 3550 3900
$EndSCHEMATC
